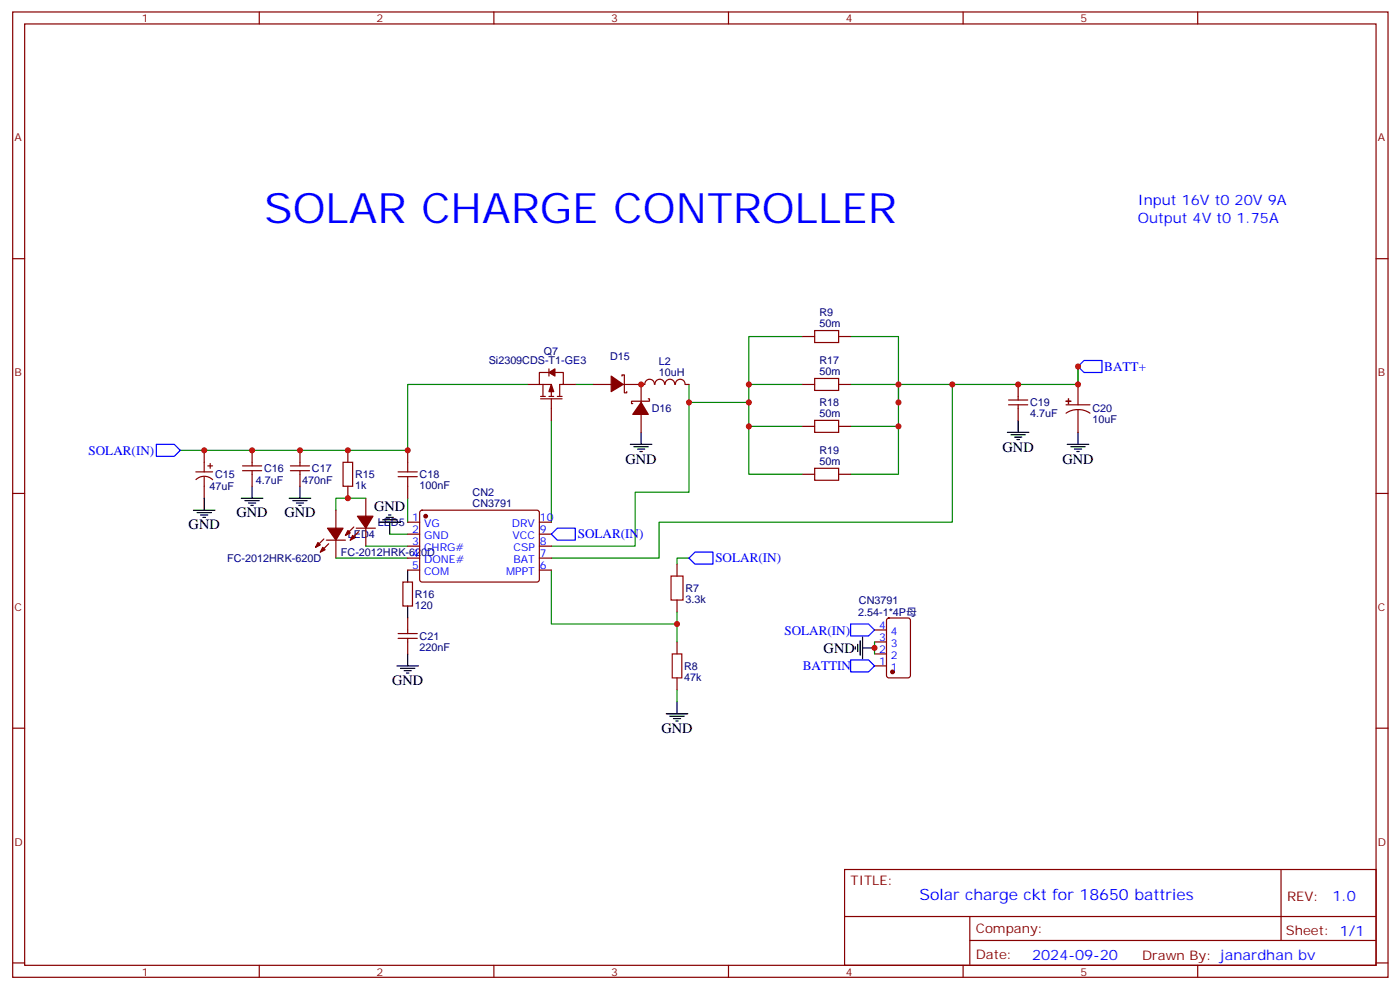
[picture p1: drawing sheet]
<svg xmlns="http://www.w3.org/2000/svg" width="413mm" height="292mm" viewBox="0 0 413 292" stroke-linecap="round" stroke-linejoin="round" font-family="sans-serif">
<g fill="none" stroke="#870000" stroke-width=".35">
<path d="M3.7 3.5h405.4v284.4h-405.4zM7.3 7.1h398.3v277.2h-398.3zM76.4 3.5v3.6M145.6 3.5v3.6M214.7 3.5v3.6M283.8 3.5v3.6M353 3.5v3.6M3.7 76.2h3.6M405.6 76.2h3.5M236.6 99.1h3.5M240.1 97.4h7.1v3.5h-7.1zM247.2 99.1h3.5"/>
<path d="M155.4 113.2h3.6M159 113.2h3.5v3.6M159.3 117.5h6.4M159.3 116.8h1.4M160 113.2v3.6M161.8 109.7h-2.8v3.5M161.8 108.7v2.1M161.8 116.8h1.4M162.5 117.5v6.3M163.5 109.7h2.5v3.5h-1v3.6M164.3 116.8h1.4M166 113.2h3.5"/>
<path d="M174.8 113.2h5.3M183.3 110.8v-.4h.7v5.3h.7v-.3M188.9 113.2v5.3M191.1 117.5h.3v.7h-5.3v.7h.4M192.9 113.2a1.41 1.41 0 0 0-1.4-1.5 1.41 1.41 0 0 0-1.5 1.5h-6.3M193 113.2a1.41 1.41 0 0 1 1.4-1.5 1.41 1.41 0 0 1 1.5 1.5M196 113.2a1.41 1.41 0 0 1 1.4-1.5 1.41 1.41 0 0 1 1.4 1.5M199.1 113.2a1.41 1.41 0 0 1 1.4-1.5 1.41 1.41 0 0 1 1.4 1.5M202 113.2h1.1M236.6 113.2h3.5M240.1 111.5h7.1v3.5h-7.1zM247.2 113.2h3.5"/>
<path d="M297.3 119.2h5.6M297.3 117.8h5.6M300.1 113.2v4.6M300.1 119.2v4.6M314.2 119.2h7M317.7 113.2v6M57.7 139h5M60.2 132.6v6.4M61.2 137.2h1.5M61.9 136.5v1.4M71.5 137.2h5.6M71.5 138.6h5.6"/>
<path d="M74.3 132.6v4.6M74.3 138.6v4.6M85.6 137.2h5.6M85.6 138.6h5.6M88.4 132.6v4.6M88.4 138.6v4.6M101.1 136.2h2.8v7h-2.8zM102.5 132.6v3.6M117.3 139h5.7M120.2 132.6v6.4M188.9 122.1v5.3M236.6 139.7h3.5"/>
<path d="M236.6 125.6h3.5M240.1 137.9h7.1v3.6h-7.1zM240.1 123.8h7.1v3.6h-7.1zM247.2 139.7h3.5M247.2 125.6h3.5M317.7 120.6l1.9 .3 1.6 .8M317.7 120.6l-1.8 .3-1.7 .8M317.7 120.6v6.8M3.7 145.3h3.6M57.7 141.3a3.5 3.5 0 0 1 5 0M60.2 140.4v6.4M95.5 158.7l-2.5 2.5"/>
<path d="M96.2 159.1h5.6M99 150.3v5.3M99 159.1v5.3M102.5 143.2v3.6M104.3 155.2l-2.5 2.5M105 155.6h5.6M105.7 156.6l-2.5 2.5M107.8 146.8v5.2M107.8 155.6v5.3M117.3 140.4h5.7M120.2 140.4v6.4M120.2 153.8h3.5"/>
<path d="M120.2 157.3h3.5M123.9 150.5l.5-.2h34.1l.5 .7-.1 20-.6 .4h-34.2l-.4-.7v-19.7zM159 153.8h3.5M159 157.3h3.5M405.6 145.3h3.5M96.9 160.2l-2.5 2.4M118.7 171.4h2.9v7.1h-2.9zM120.2 160.9h3.5M120.2 164.4h3.5M120.2 167.9h3.5M159 160.9h3.5M159 164.4h3.5"/>
<path d="M159 167.9h3.5M199.5 166.2v3.5M199.5 176.7v3.6M117.3 188h5.7M117.3 186.6h5.7M120.2 182v4.6M120.2 188v4.6M199.5 189.1v3.5M199.5 199.7v3.5M257.7 196.1h3.6M257.7 192.6h3.6M257.7 189.1h3.6"/>
<path d="M257.7 185.6h3.6M261.5 182.2l.5-.2h5.6l.7 .5v16.5l-.4 .6-5.9 .1-.7-.5v-16.5zM3.7 214.5h3.6M405.6 214.5h3.5M248.9 256.1h156.7v28.2h-156.7zM377.5 256.1l.1 20.9M249 270h156.4M285.8 277h119.6M285.8 270v14.1M3.7 283.6h3.6M76.4 284.3v3.6M145.6 284.3v3.6"/>
<path d="M214.7 284.3v3.6M283.8 284.3v3.6M353 284.3v3.6M405.6 283.6h3.5"/>
</g>
<g fill="none" stroke="#008700" stroke-width=".35">
<path d="M236.6 99.1h-15.9v14.1h15.9M250.7 99.1h14.1v14.1h-14.1M155.4 113.2h-35.2v19.4h-67.1M169.5 113.2h5.3M203.1 113.2v5.3M220.7 113.2v12.4h15.9M220.7 118.5h-17.6v26.5h-15.9v15.9h-24.7M264.8 113.2v12.4h-14.1M280.7 113.2h-15.9v5.3M317.7 113.2v-5.3v5.3h-37v40.6h-86.5v10.6h-31.7M162.5 123.8v30M220.7 125.6v14.1h15.9"/>
<path d="M264.8 125.6v14.1h-14.1M107.8 146.8h-8.8v3.5M114.9 157.3h5.3M120.2 146.8v7M99 164.4h21.2M107.8 160.9h12.4M162.5 167.9v15.9h37v-3.5M203.1 164.4h-3.6v1.8M199.5 183.8v5.3M257.7 189.1v3.5M199.5 203.2v3.5"/>
</g>
<path d="M197.8 169.7h3.5v7h-3.5zM198.1 192.6h2.8v7.1h-2.8z" fill="none" stroke="#a10000" stroke-width=".35"/>
<g fill="#870000" stroke="#870000" stroke-width=".35">
<path d="M95.1 161.2l.7 .7-1.4 .7z"/>
<path d="M93.7 159.8l.7 .7-1.4 .7z"/>
<path d="M96.5 155.6h4.6l-2.1 3.5z"/>
<path d="M103.9 157.7l.7 .7-1.4 .7z"/>
<path d="M102.5 156.3l.7 .7-1.4 .7z"/>
<path d="M105.3 152h4.6l-2.1 3.6z"/>
<path d="M162.5 113.2l.7 2.2h-1.4z"/>
<path d="M161.8 109.7l1.7-1v2.1z"/>
<path d="M314.2 118.2h1.4z"/>
<path d="M314.9 117.5v1.4z"/>
<path d="M188.9 118.5l2.2 3.6h-4.6z"/>
<path d="M180.1 110.8l3.6 2.4-3.6 2.2z"/>
<circle cx="263" cy="197.9" r=".53"/>
<circle cx="125.4" cy="152" r=".53"/>
</g>
<path d="M317.7 107.9l1.8-1.7h5.3v3.5h-5.3zM46.1 130.9h5.3l1.7 1.7-1.7 1.8h-5.3zM162.5 157.3l1.8-1.7h5.2v3.5h-5.2zM203.1 164.4l1.7-1.8h5.3v3.6h-5.3zM250.7 183.8h5.3l1.7 1.8-1.7 1.7h-5.3zM250.7 194.4h5.3l1.7 1.7-1.7 1.8h-5.3z" fill="none" stroke="#00f" stroke-width=".35"/>
<g fill="none" stroke="#000" stroke-width=".35">
<path d="M185.8 130.9h6.3M186.8 131.6h4.3M187.9 132.3h2.1M188.6 133h.7M188.9 127.4v3.5M296.9 127.4h6.3M298 128.1h4.2M299 128.8h2.1M299.7 129.5h.7M300.1 123.8v3.6M314.5 130.9h6.4M315.6 131.6h4.2"/>
<path d="M316.7 132.3h2.1M317.4 133h.7M317.7 127.4v3.5M57 150.3h6.4M58.1 151h4.2M59.1 151.7h2.1M59.8 152.4h.7M60.2 146.8v3.5M71.1 146.8h6.4M72.2 147.5h4.2M73.2 148.2h2.2M73.9 148.9h.7"/>
<path d="M74.3 143.2v3.6M85.2 146.8h6.4M86.3 147.5h4.2M87.3 148.2h2.2M88.1 148.9h.7M88.4 143.2v3.6M111.7 153.8h6.3M112.7 153.1h4.3M113.8 152.4h2.1M114.5 151.7h.7M114.9 153.8v3.5M120.2 167.9v3.5"/>
<path d="M120.2 178.5v3.5M117 196.1h6.3M118 196.8h4.3M119.1 197.6h2.1M119.8 198.3h.7M120.2 192.6v3.5M252.1 190.5v.7M252.8 189.8v2.1M253.5 188.7v4.3M254.2 190.9h3.5M254.2 187.7v6.3M196.4 210.3h6.3"/>
<path d="M197.4 211h4.2M198.5 211.7h2.1M199.2 212.4h.7M199.5 206.7v3.6"/>
</g>
<g fill="#c00">
<circle cx="203.1" cy="118.5" r=".88"/>
<circle cx="317.7" cy="107.9" r=".88"/>
<circle cx="280.7" cy="113.2" r=".88"/>
<circle cx="264.8" cy="118.5" r=".88"/>
<circle cx="220.7" cy="118.5" r=".88"/>
<circle cx="300.1" cy="113.2" r=".88"/>
<circle cx="317.7" cy="113.2" r=".88"/>
<circle cx="264.8" cy="125.6" r=".88"/>
<circle cx="220.7" cy="125.6" r=".88"/>
<circle cx="264.8" cy="113.2" r=".88"/>
<circle cx="220.7" cy="113.2" r=".88"/>
<circle cx="199.5" cy="183.8" r=".88"/>
<circle cx="188.9" cy="113.2" r=".88"/>
<circle cx="257.7" cy="190.9" r=".88"/>
<circle cx="120.2" cy="132.6" r=".88"/>
<circle cx="60.2" cy="132.6" r=".88"/>
<circle cx="102.5" cy="146.8" r=".88"/>
<circle cx="102.5" cy="132.6" r=".88"/>
<circle cx="74.3" cy="132.6" r=".88"/>
<circle cx="88.4" cy="132.6" r=".88"/>
</g>
<text font-size="12.3" fill="#00f" x="77.8" y="65.6">SOLAR CHARGE CONTROLLER</text>
<text font-size="4.6" fill="#00f" x="271" y="265.1">Solar charge ckt for 18650 battries</text>
<g font-size="4.2" fill="#00f">
<text x="335.4" y="60.3">Input 16V t0 20V 9A</text>
<text x="335.4" y="65.6">Output 4V t0 1.75A</text>
<text x="392.7" y="265.4">1.0</text>
<text x="304.2" y="282.7">2024-09-20</text>
</g>
<g font-size="4.2">
<text x="184.4" y="136.5">GND</text>
<text x="295.5" y="133">GND</text>
<text x="313.1" y="136.5">GND</text>
<text x="55.6" y="155.9">GND</text>
<text x="69.7" y="152.4">GND</text>
<text x="83.8" y="152.4">GND</text>
<text x="110.3" y="150.6">GND</text>
<text x="242.7" y="192.3">GND</text>
<text x="115.6" y="201.8">GND</text>
<text x="194.9" y="215.9">GND</text>
</g>
<g font-size="3.9" fill="#00f">
<text x="325.5" y="109.2">BATT+</text>
<text x="26.1" y="133.9">SOLAR(IN)</text>
<text x="170.3" y="158.6">SOLAR(IN)</text>
<text x="210.8" y="165.6">SOLAR(IN)</text>
<text x="231.2" y="186.9">SOLAR(IN)</text>
<text x="236.6" y="197.4">BATTIN</text>
</g>
<g font-size="3.9" fill="#800">
<text x="250.7" y="260.7">TITLE:</text>
<text x="379.3" y="265.4">REV:</text>
<text x="287.6" y="274.9">Company:</text>
<text x="379" y="275.5">Sheet: 1/1</text>
<text x="287.6" y="282.6">Date:</text>
<text x="336.6" y="282.7">Drawn By: janardhan bv</text>
</g>
<g font-size="3.2" fill="#800">
<text x="41.8" y="6.5">1</text>
<text x="111" y="6.5">2</text>
<text x="180.1" y="6.5">3</text>
<text x="249.3" y="6.5">4</text>
<text x="318.4" y="6.5">5</text>
<text x="4.3" y="41.6">A</text>
<text x="406.1" y="41.6">A</text>
<text x="4.3" y="110.8">B</text>
<text x="406.1" y="110.8">B</text>
<text x="4.3" y="179.9">C</text>
<text x="406.1" y="179.9">C</text>
<text x="4.3" y="249.1">D</text>
<text x="406.1" y="249.1">D</text>
<text x="41.8" y="287.3">1</text>
<text x="111" y="287.3">2</text>
<text x="180.1" y="287.3">3</text>
<text x="249.3" y="287.3">4</text>
<text x="318.4" y="287.3">5</text>
</g>
<g font-size="3.2" fill="#000080">
<text x="241.5" y="93.2">R9</text>
<text x="241.5" y="96.3">50m</text>
<text x="144.1" y="107.3">Si2309CDS-T1-GE3</text>
<text x="160.3" y="104.4">Q7</text>
<text x="179.8" y="106.1">D15</text>
<text x="194.2" y="107.5">L2</text>
<text x="241.5" y="107.3">R17</text>
<text x="194.2" y="110.7">10uH</text>
<text x="241.5" y="110.4">50m</text>
<text x="241.5" y="119.6">R18</text>
<text x="303.6" y="119.6">C19</text>
<text x="192.1" y="121.4">D16</text>
<text x="241.5" y="122.8">50m</text>
<text x="303.6" y="122.9">4.7uF</text>
<text x="321.9" y="124.6">10uF</text>
<text x="321.9" y="121.4">C20</text>
<text x="241.5" y="136.9">50m</text>
<text x="241.5" y="133.8">R19</text>
<text x="63.4" y="140.8">C15</text>
<text x="75.4" y="142.6">4.7uF</text>
<text x="77.8" y="139.1">C16</text>
<text x="89" y="142.6">470nF</text>
<text x="91.9" y="139.1">C17</text>
<text x="104.6" y="140.8">R15</text>
<text x="123.7" y="140.8">C18</text>
<text x="61.7" y="144.4">47uF</text>
<text x="104.6" y="144">1k</text>
<text x="123.7" y="144">100nF</text>
<text x="139.3" y="149.2">CN3791</text>
<text x="139.3" y="146">CN2</text>
<text x="111.3" y="155">LED5</text>
<text x="102.5" y="158.5">LED4</text>
<text x="67" y="165.5">FC-2012HRK-620D</text>
<text x="100.5" y="163.8">FC-2012HRK-620D</text>
<text x="122.3" y="179.3">120</text>
<text x="122.3" y="176.1">R16</text>
<text x="202" y="177.5">3.3k</text>
<text x="202" y="174.4">R7</text>
<text x="253.1" y="177.9">CN3791</text>
<text x="252.9" y="181.4">2.54-1*4P母</text>
<text x="123.7" y="191.6">220nF</text>
<text x="123.7" y="188.5">C21</text>
<text x="201.6" y="197.3">R8</text>
<text x="201.6" y="200.5">47k</text>
</g>
<g font-size="3.2" fill="#00f">
<text x="121.5" y="153.5">1</text>
<text x="125" y="155.2">VG</text>
<text x="150.8" y="155.2">DRV</text>
<text x="159.1" y="153.5">10</text>
<text x="121.5" y="157">2</text>
<text x="121.5" y="160.5">3</text>
<text x="125" y="158.7">GND</text>
<text x="151.1" y="158.7">VCC</text>
<text x="159.1" y="160.5">8</text>
<text x="159.1" y="157">9</text>
<text x="121.5" y="164">4</text>
<text x="121.5" y="167.6">5</text>
<text x="125" y="162.3">CHRG#</text>
<text x="125" y="165.8">DONE#</text>
<text x="151.4" y="165.8">BAT</text>
<text x="151.4" y="162.3">CSP</text>
<text x="159.1" y="167.6">6</text>
<text x="159.1" y="164">7</text>
<text x="125" y="169.3">COM</text>
<text x="149.2" y="169.3">MPPT</text>
<text x="259.1" y="185.2">4</text>
<text x="259.1" y="188.7">3</text>
<text x="262.6" y="190.5">3</text>
<text x="262.6" y="187">4</text>
<text x="259.1" y="195.8">1</text>
<text x="259.1" y="192.3">2</text>
<text x="262.6" y="197.6">1</text>
<text x="262.6" y="194">2</text>
</g>
</svg>
